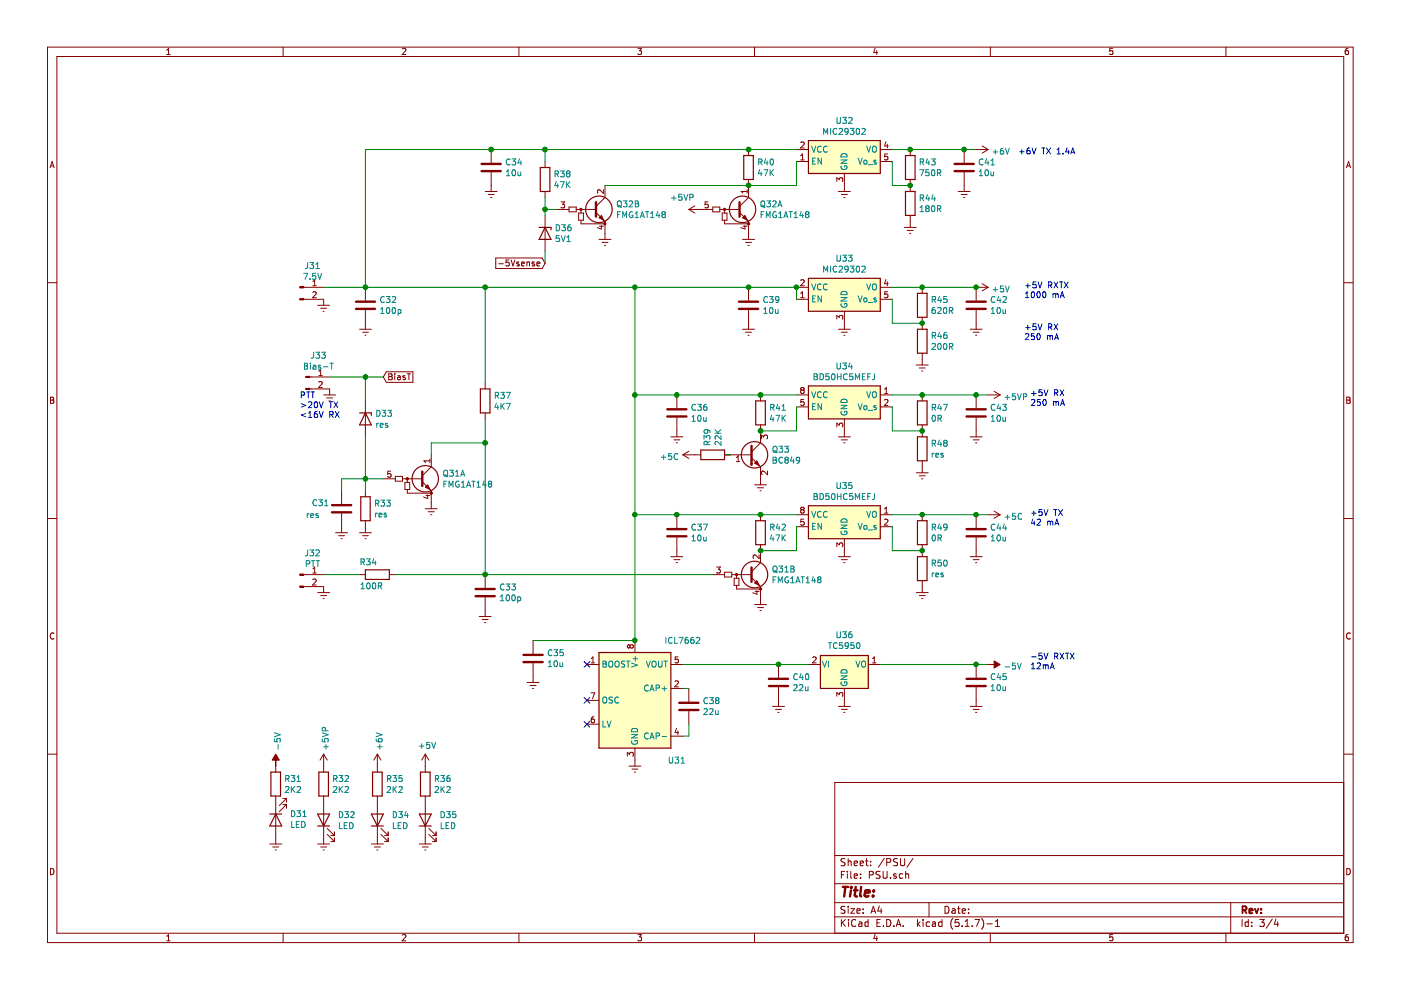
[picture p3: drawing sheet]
EESchema Schematic File Version 4
EELAYER 30 0
EELAYER END
$Descr A4 11693 8268
encoding utf-8
Sheet 3 4
Title ""
Date ""
Rev ""
Comp ""
Comment1 ""
Comment2 ""
Comment3 ""
Comment4 ""
$EndDescr
$Comp
L Converter_DCDC:TC7662Bx0A U31
U 1 1
P 5300 5850
F 0 "U31" H 5650 5350 50  0000 C CNN
F 1 "ICL7662" H 5700 6350 50  0000 C CNN
F 2 "Package_SO:SOIC-8_3.9x4.9mm_P1.27mm" H 5400 5750 50  0001 C CNN
F 3 "http://ww1.microchip.com/downloads/en/DeviceDoc/21469a.pdf" H 5400 5750 50  0001 C CNN
	1    5300 5850
	1    0    0    -1  
$EndComp
$Comp
L power:GNDREF #PWR0110
U 1 1
P 5300 6350
F 0 "#PWR0110" H 5300 6100 50  0001 C CNN
F 1 "GNDREF" H 5305 6177 50  0001 C CNN
F 2 "" H 5300 6350 50  0001 C CNN
F 3 "" H 5300 6350 50  0001 C CNN
	1    5300 6350
	1    0    0    -1  
$EndComp
$Comp
L Device:C C38
U 1 1
P 5750 5900
F 0 "C38" H 5865 5946 50  0000 L CNN
F 1 "22u" H 5865 5855 50  0000 L CNN
F 2 "Capacitor_SMD:C_0805_2012Metric_Pad1.18x1.45mm_HandSolder" H 5788 5750 50  0001 C CNN
F 3 "~" H 5750 5900 50  0001 C CNN
	1    5750 5900
	1    0    0    -1  
$EndComp
Wire Wire Line
	5700 5750 5750 5750
Wire Wire Line
	5750 6050 5750 6150
Wire Wire Line
	5750 6150 5700 6150
$Comp
L Device:C C40
U 1 1
P 6500 5700
F 0 "C40" H 6615 5746 50  0000 L CNN
F 1 "22u" H 6615 5655 50  0000 L CNN
F 2 "Capacitor_SMD:C_0805_2012Metric_Pad1.18x1.45mm_HandSolder" H 6538 5550 50  0001 C CNN
F 3 "~" H 6500 5700 50  0001 C CNN
	1    6500 5700
	1    0    0    -1  
$EndComp
$Comp
L Device:C C35
U 1 1
P 4450 5500
F 0 "C35" H 4565 5546 50  0000 L CNN
F 1 "10u" H 4565 5455 50  0000 L CNN
F 2 "Capacitor_SMD:C_0805_2012Metric_Pad1.18x1.45mm_HandSolder" H 4488 5350 50  0001 C CNN
F 3 "~" H 4450 5500 50  0001 C CNN
	1    4450 5500
	1    0    0    -1  
$EndComp
$Comp
L power:GNDREF #PWR0162
U 1 1
P 6500 5850
F 0 "#PWR0162" H 6500 5600 50  0001 C CNN
F 1 "GNDREF" H 6505 5677 50  0001 C CNN
F 2 "" H 6500 5850 50  0001 C CNN
F 3 "" H 6500 5850 50  0001 C CNN
	1    6500 5850
	1    0    0    -1  
$EndComp
$Comp
L power:GNDREF #PWR0111
U 1 1
P 4450 5650
F 0 "#PWR0111" H 4450 5400 50  0001 C CNN
F 1 "GNDREF" H 4455 5477 50  0001 C CNN
F 2 "" H 4450 5650 50  0001 C CNN
F 3 "" H 4450 5650 50  0001 C CNN
	1    4450 5650
	1    0    0    -1  
$EndComp
Wire Wire Line
	4450 5350 5300 5350
$Comp
L power:-5V #PWR077
U 1 1
P 8250 5550
F 0 "#PWR077" H 8250 5650 50  0001 C CNN
F 1 "-5V" V 8265 5678 50  0000 L CNN
F 2 "" H 8250 5550 50  0001 C CNN
F 3 "" H 8250 5550 50  0001 C CNN
	1    8250 5550
	0    1    1    0   
$EndComp
NoConn ~ 4900 5550
NoConn ~ 4900 5850
NoConn ~ 4900 6050
$Comp
L Device:LED D32
U 1 1
P 2700 6850
F 0 "D32" V 2739 6732 50  0000 R CNN
F 1 "LED" V 2648 6732 50  0000 R CNN
F 2 "LED_SMD:LED_0805_2012Metric_Pad1.15x1.40mm_HandSolder" H 2700 6850 50  0001 C CNN
F 3 "~" H 2700 6850 50  0001 C CNN
	1    2700 6850
	0    -1   -1   0   
$EndComp
$Comp
L power:GNDREF #PWR0112
U 1 1
P 2700 7000
F 0 "#PWR0112" H 2700 6750 50  0001 C CNN
F 1 "GNDREF" H 2705 6827 50  0001 C CNN
F 2 "" H 2700 7000 50  0001 C CNN
F 3 "" H 2700 7000 50  0001 C CNN
	1    2700 7000
	1    0    0    -1  
$EndComp
$Comp
L Device:R R32
U 1 1
P 2700 6550
F 0 "R32" H 2770 6596 50  0000 L CNN
F 1 "2K2" H 2770 6505 50  0000 L CNN
F 2 "Resistor_SMD:R_0805_2012Metric_Pad1.20x1.40mm_HandSolder" V 2630 6550 50  0001 C CNN
F 3 "~" H 2700 6550 50  0001 C CNN
	1    2700 6550
	1    0    0    -1  
$EndComp
$Comp
L Device:LED D34
U 1 1
P 3150 6850
F 0 "D34" V 3189 6732 50  0000 R CNN
F 1 "LED" V 3098 6732 50  0000 R CNN
F 2 "LED_SMD:LED_0805_2012Metric_Pad1.15x1.40mm_HandSolder" H 3150 6850 50  0001 C CNN
F 3 "~" H 3150 6850 50  0001 C CNN
	1    3150 6850
	0    -1   -1   0   
$EndComp
$Comp
L power:GNDREF #PWR0113
U 1 1
P 3150 7000
F 0 "#PWR0113" H 3150 6750 50  0001 C CNN
F 1 "GNDREF" H 3155 6827 50  0001 C CNN
F 2 "" H 3150 7000 50  0001 C CNN
F 3 "" H 3150 7000 50  0001 C CNN
	1    3150 7000
	1    0    0    -1  
$EndComp
$Comp
L Device:R R35
U 1 1
P 3150 6550
F 0 "R35" H 3220 6596 50  0000 L CNN
F 1 "2K2" H 3220 6505 50  0000 L CNN
F 2 "Resistor_SMD:R_0805_2012Metric_Pad1.20x1.40mm_HandSolder" V 3080 6550 50  0001 C CNN
F 3 "~" H 3150 6550 50  0001 C CNN
	1    3150 6550
	1    0    0    -1  
$EndComp
$Comp
L power:+6V #PWR0114
U 1 1
P 3150 6400
F 0 "#PWR0114" H 3150 6250 50  0001 C CNN
F 1 "+6V" V 3165 6528 50  0000 L CNN
F 2 "" H 3150 6400 50  0001 C CNN
F 3 "" H 3150 6400 50  0001 C CNN
	1    3150 6400
	1    0    0    -1  
$EndComp
$Comp
L Device:LED D31
U 1 1
P 2300 6850
F 0 "D31" V 2247 6732 50  0000 R CNN
F 1 "LED" V 2338 6732 50  0000 R CNN
F 2 "LED_SMD:LED_0805_2012Metric_Pad1.15x1.40mm_HandSolder" H 2300 6850 50  0001 C CNN
F 3 "~" H 2300 6850 50  0001 C CNN
	1    2300 6850
	0    -1   1    0   
$EndComp
$Comp
L power:GNDREF #PWR0115
U 1 1
P 2300 7000
F 0 "#PWR0115" H 2300 6750 50  0001 C CNN
F 1 "GNDREF" H 2305 6827 50  0001 C CNN
F 2 "" H 2300 7000 50  0001 C CNN
F 3 "" H 2300 7000 50  0001 C CNN
	1    2300 7000
	1    0    0    -1  
$EndComp
$Comp
L Device:R R31
U 1 1
P 2300 6550
F 0 "R31" H 2370 6596 50  0000 L CNN
F 1 "2K2" H 2370 6505 50  0000 L CNN
F 2 "Resistor_SMD:R_0805_2012Metric_Pad1.20x1.40mm_HandSolder" V 2230 6550 50  0001 C CNN
F 3 "~" H 2300 6550 50  0001 C CNN
	1    2300 6550
	1    0    0    -1  
$EndComp
$Comp
L power:-5V #PWR0116
U 1 1
P 2300 6400
F 0 "#PWR0116" H 2300 6500 50  0001 C CNN
F 1 "-5V" V 2315 6528 50  0000 L CNN
F 2 "" H 2300 6400 50  0001 C CNN
F 3 "" H 2300 6400 50  0001 C CNN
	1    2300 6400
	1    0    0    -1  
$EndComp
$Comp
L Device:LED D35
U 1 1
P 3550 6850
F 0 "D35" V 3589 6732 50  0000 R CNN
F 1 "LED" V 3498 6732 50  0000 R CNN
F 2 "LED_SMD:LED_0805_2012Metric_Pad1.15x1.40mm_HandSolder" H 3550 6850 50  0001 C CNN
F 3 "~" H 3550 6850 50  0001 C CNN
	1    3550 6850
	0    -1   -1   0   
$EndComp
$Comp
L power:GNDREF #PWR0117
U 1 1
P 3550 7000
F 0 "#PWR0117" H 3550 6750 50  0001 C CNN
F 1 "GNDREF" H 3555 6827 50  0001 C CNN
F 2 "" H 3550 7000 50  0001 C CNN
F 3 "" H 3550 7000 50  0001 C CNN
	1    3550 7000
	1    0    0    -1  
$EndComp
$Comp
L Device:R R36
U 1 1
P 3550 6550
F 0 "R36" H 3620 6596 50  0000 L CNN
F 1 "2K2" H 3620 6505 50  0000 L CNN
F 2 "Resistor_SMD:R_0805_2012Metric_Pad1.20x1.40mm_HandSolder" V 3480 6550 50  0001 C CNN
F 3 "~" H 3550 6550 50  0001 C CNN
	1    3550 6550
	1    0    0    -1  
$EndComp
$Comp
L power:+5VP #PWR0118
U 1 1
P 2700 6400
F 0 "#PWR0118" H 2700 6250 50  0001 C CNN
F 1 "+5VP" V 2715 6528 50  0000 L CNN
F 2 "" H 2700 6400 50  0001 C CNN
F 3 "" H 2700 6400 50  0001 C CNN
	1    2700 6400
	1    0    0    -1  
$EndComp
Text Notes 8600 5600 0    50   ~ 0
-5V RXTX\n12mA
$Comp
L power:GNDREF #PWR063
U 1 1
P 7050 5850
F 0 "#PWR063" H 7050 5600 50  0001 C CNN
F 1 "GNDREF" H 7055 5677 50  0001 C CNN
F 2 "" H 7050 5850 50  0001 C CNN
F 3 "" H 7050 5850 50  0001 C CNN
	1    7050 5850
	1    0    0    -1  
$EndComp
$Comp
L power:+5V #PWR0119
U 1 1
P 3550 6400
F 0 "#PWR0119" H 3550 6250 50  0001 C CNN
F 1 "+5V" H 3565 6573 50  0000 C CNN
F 2 "" H 3550 6400 50  0001 C CNN
F 3 "" H 3550 6400 50  0001 C CNN
	1    3550 6400
	1    0    0    -1  
$EndComp
$Comp
L power:+6V #PWR069
U 1 1
P 8150 1250
F 0 "#PWR069" H 8150 1100 50  0001 C CNN
F 1 "+6V" V 8165 1378 50  0000 L CNN
F 2 "" H 8150 1250 50  0001 C CNN
F 3 "" H 8150 1250 50  0001 C CNN
	1    8150 1250
	0    1    1    0   
$EndComp
$Comp
L power:GNDREF #PWR071
U 1 1
P 8150 2700
F 0 "#PWR071" H 8150 2450 50  0001 C CNN
F 1 "GNDREF" H 8155 2527 50  0001 C CNN
F 2 "" H 8150 2700 50  0001 C CNN
F 3 "" H 8150 2700 50  0001 C CNN
	1    8150 2700
	1    0    0    -1  
$EndComp
$Comp
L power:GNDREF #PWR0120
U 1 1
P 6350 5000
F 0 "#PWR0120" H 6350 4750 50  0001 C CNN
F 1 "GNDREF" H 6355 4827 50  0001 C CNN
F 2 "" H 6350 5000 50  0001 C CNN
F 3 "" H 6350 5000 50  0001 C CNN
	1    6350 5000
	1    0    0    -1  
$EndComp
$Comp
L Connector:Conn_01x02_Male J32
U 1 1
P 2500 4800
F 0 "J32" H 2608 4981 50  0000 C CNN
F 1 "PTT" H 2608 4890 50  0000 C CNN
F 2 "my_library:KF301-2P" H 2500 4800 50  0001 C CNN
F 3 "~" H 2500 4800 50  0001 C CNN
	1    2500 4800
	1    0    0    -1  
$EndComp
$Comp
L power:GNDREF #PWR0121
U 1 1
P 2700 4900
F 0 "#PWR0121" H 2700 4650 50  0001 C CNN
F 1 "GNDREF" H 2705 4727 50  0001 C CNN
F 2 "" H 2700 4900 50  0001 C CNN
F 3 "" H 2700 4900 50  0001 C CNN
	1    2700 4900
	1    0    0    -1  
$EndComp
$Comp
L Device:C C33
U 1 1
P 4050 4950
F 0 "C33" H 4165 4996 50  0000 L CNN
F 1 "100p" H 4165 4905 50  0000 L CNN
F 2 "Capacitor_SMD:C_0805_2012Metric_Pad1.18x1.45mm_HandSolder" H 4088 4800 50  0001 C CNN
F 3 "~" H 4050 4950 50  0001 C CNN
	1    4050 4950
	1    0    0    -1  
$EndComp
Wire Wire Line
	4050 4800 3300 4800
$Comp
L power:GNDREF #PWR0122
U 1 1
P 4050 5100
F 0 "#PWR0122" H 4050 4850 50  0001 C CNN
F 1 "GNDREF" H 4055 4927 50  0001 C CNN
F 2 "" H 4050 5100 50  0001 C CNN
F 3 "" H 4050 5100 50  0001 C CNN
	1    4050 5100
	1    0    0    -1  
$EndComp
$Comp
L power:GNDREF #PWR0123
U 1 1
P 2700 2500
F 0 "#PWR0123" H 2700 2250 50  0001 C CNN
F 1 "GNDREF" H 2705 2327 50  0001 C CNN
F 2 "" H 2700 2500 50  0001 C CNN
F 3 "" H 2700 2500 50  0001 C CNN
	1    2700 2500
	1    0    0    -1  
$EndComp
$Comp
L Device:C C39
U 1 1
P 6250 2550
F 0 "C39" H 6365 2596 50  0000 L CNN
F 1 "10u" H 6365 2505 50  0000 L CNN
F 2 "Capacitor_SMD:C_0805_2012Metric_Pad1.18x1.45mm_HandSolder" H 6288 2400 50  0001 C CNN
F 3 "~" H 6250 2550 50  0001 C CNN
	1    6250 2550
	1    0    0    -1  
$EndComp
$Comp
L power:GNDREF #PWR0124
U 1 1
P 6250 2700
F 0 "#PWR0124" H 6250 2450 50  0001 C CNN
F 1 "GNDREF" H 6255 2527 50  0001 C CNN
F 2 "" H 6250 2700 50  0001 C CNN
F 3 "" H 6250 2700 50  0001 C CNN
	1    6250 2700
	1    0    0    -1  
$EndComp
Connection ~ 4050 4800
Text GLabel 3200 3150 2    50   Input ~ 0
BiasT
$Comp
L Device:R R33
U 1 1
P 3050 4250
F 0 "R33" H 3120 4296 50  0000 L CNN
F 1 "res" H 3120 4205 50  0000 L CNN
F 2 "Resistor_SMD:R_0805_2012Metric_Pad1.20x1.40mm_HandSolder" V 2980 4250 50  0001 C CNN
F 3 "~" H 3050 4250 50  0001 C CNN
	1    3050 4250
	1    0    0    -1  
$EndComp
$Comp
L power:GNDREF #PWR0125
U 1 1
P 3050 4400
F 0 "#PWR0125" H 3050 4150 50  0001 C CNN
F 1 "GNDREF" H 3055 4227 50  0001 C CNN
F 2 "" H 3050 4400 50  0001 C CNN
F 3 "" H 3050 4400 50  0001 C CNN
	1    3050 4400
	1    0    0    -1  
$EndComp
Wire Wire Line
	3050 4000 3050 4100
Connection ~ 3050 4000
$Comp
L Device:C C31
U 1 1
P 2850 4250
F 0 "C31" H 2600 4300 50  0000 L CNN
F 1 "res" H 2550 4200 50  0000 L CNN
F 2 "Capacitor_SMD:C_0805_2012Metric_Pad1.18x1.45mm_HandSolder" H 2888 4100 50  0001 C CNN
F 3 "~" H 2850 4250 50  0001 C CNN
	1    2850 4250
	1    0    0    -1  
$EndComp
$Comp
L power:GNDREF #PWR0126
U 1 1
P 2850 4400
F 0 "#PWR0126" H 2850 4150 50  0001 C CNN
F 1 "GNDREF" H 2855 4227 50  0001 C CNN
F 2 "" H 2850 4400 50  0001 C CNN
F 3 "" H 2850 4400 50  0001 C CNN
	1    2850 4400
	1    0    0    -1  
$EndComp
$Comp
L power:+5VP #PWR075
U 1 1
P 8250 3300
F 0 "#PWR075" H 8250 3150 50  0001 C CNN
F 1 "+5VP" V 8265 3428 50  0000 L CNN
F 2 "" H 8250 3300 50  0001 C CNN
F 3 "" H 8250 3300 50  0001 C CNN
	1    8250 3300
	0    1    1    0   
$EndComp
Wire Wire Line
	3600 3700 4050 3700
Wire Wire Line
	3050 3650 3050 4000
Wire Wire Line
	2850 4100 2850 4000
Wire Wire Line
	2850 4000 3050 4000
Wire Wire Line
	2750 3150 3050 3150
Wire Wire Line
	3050 3150 3050 3350
$Comp
L Connector:Conn_01x02_Male J31
U 1 1
P 2500 2400
F 0 "J31" H 2608 2581 50  0000 C CNN
F 1 "7.5V" H 2608 2490 50  0000 C CNN
F 2 "my_library:KF301-2P" H 2500 2400 50  0001 C CNN
F 3 "~" H 2500 2400 50  0001 C CNN
	1    2500 2400
	1    0    0    -1  
$EndComp
Text Notes 8500 1300 0    50   ~ 0
+6V TX 1.4A
Text Notes 8550 2500 0    50   ~ 0
+5V RXTX\n1000 mA
$Comp
L Device:C C32
U 1 1
P 3050 2550
F 0 "C32" H 3165 2596 50  0000 L CNN
F 1 "100p" H 3165 2505 50  0000 L CNN
F 2 "Capacitor_SMD:C_0805_2012Metric_Pad1.18x1.45mm_HandSolder" H 3088 2400 50  0001 C CNN
F 3 "~" H 3050 2550 50  0001 C CNN
	1    3050 2550
	1    0    0    -1  
$EndComp
$Comp
L power:GNDREF #PWR0127
U 1 1
P 3050 2700
F 0 "#PWR0127" H 3050 2450 50  0001 C CNN
F 1 "GNDREF" H 3055 2527 50  0001 C CNN
F 2 "" H 3050 2700 50  0001 C CNN
F 3 "" H 3050 2700 50  0001 C CNN
	1    3050 2700
	1    0    0    -1  
$EndComp
Connection ~ 3050 2400
$Comp
L Device:D_Zener D33
U 1 1
P 3050 3500
F 0 "D33" V 3004 3580 50  0000 L CNN
F 1 "res" V 3095 3580 50  0000 L CNN
F 2 "Resistor_SMD:R_0805_2012Metric_Pad1.20x1.40mm_HandSolder" H 3050 3500 50  0001 C CNN
F 3 "~" H 3050 3500 50  0001 C CNN
	1    3050 3500
	0    1    1    0   
$EndComp
Wire Wire Line
	4050 3700 4050 4800
Text Notes 2500 3500 0    50   ~ 0
PTT\n>20V TX\n<16V RX
Wire Wire Line
	3600 3700 3600 3800
Wire Wire Line
	3050 4000 3200 4000
$Comp
L power:GNDREF #PWR0128
U 1 1
P 3600 4200
F 0 "#PWR0128" H 3600 3950 50  0001 C CNN
F 1 "GNDREF" H 3605 4027 50  0001 C CNN
F 2 "" H 3600 4200 50  0001 C CNN
F 3 "" H 3600 4200 50  0001 C CNN
	1    3600 4200
	1    0    0    -1  
$EndComp
$Comp
L Device:R R40
U 1 1
P 6250 1400
F 0 "R40" H 6320 1446 50  0000 L CNN
F 1 "47K" H 6320 1355 50  0000 L CNN
F 2 "Resistor_SMD:R_0805_2012Metric_Pad1.20x1.40mm_HandSolder" V 6180 1400 50  0001 C CNN
F 3 "~" H 6250 1400 50  0001 C CNN
	1    6250 1400
	1    0    0    -1  
$EndComp
$Comp
L power:GNDREF #PWR060
U 1 1
P 7050 2700
F 0 "#PWR060" H 7050 2450 50  0001 C CNN
F 1 "GNDREF" H 7055 2527 50  0001 C CNN
F 2 "" H 7050 2700 50  0001 C CNN
F 3 "" H 7050 2700 50  0001 C CNN
	1    7050 2700
	1    0    0    -1  
$EndComp
$Comp
L power:GNDREF #PWR0129
U 1 1
P 6250 1950
F 0 "#PWR0129" H 6250 1700 50  0001 C CNN
F 1 "GNDREF" H 6255 1777 50  0001 C CNN
F 2 "" H 6250 1950 50  0001 C CNN
F 3 "" H 6250 1950 50  0001 C CNN
	1    6250 1950
	1    0    0    -1  
$EndComp
$Comp
L Device:R R37
U 1 1
P 4050 3350
F 0 "R37" H 4120 3396 50  0000 L CNN
F 1 "4K7" H 4120 3305 50  0000 L CNN
F 2 "Resistor_SMD:R_0805_2012Metric_Pad1.20x1.40mm_HandSolder" V 3980 3350 50  0001 C CNN
F 3 "~" H 4050 3350 50  0001 C CNN
	1    4050 3350
	1    0    0    -1  
$EndComp
Wire Wire Line
	4050 3500 4050 3700
$Comp
L Device:R R34
U 1 1
P 3150 4800
F 0 "R34" V 3250 4800 50  0000 L CNN
F 1 "100R" V 3050 4750 50  0000 L CNN
F 2 "Resistor_SMD:R_0805_2012Metric_Pad1.20x1.40mm_HandSolder" V 3080 4800 50  0001 C CNN
F 3 "~" H 3150 4800 50  0001 C CNN
	1    3150 4800
	0    -1   -1   0   
$EndComp
Wire Wire Line
	3000 4800 2700 4800
$Comp
L power:GNDREF #PWR059
U 1 1
P 7050 1550
F 0 "#PWR059" H 7050 1300 50  0001 C CNN
F 1 "GNDREF" H 7055 1377 50  0001 C CNN
F 2 "" H 7050 1550 50  0001 C CNN
F 3 "" H 7050 1550 50  0001 C CNN
	1    7050 1550
	1    0    0    -1  
$EndComp
$Comp
L power:GNDREF #PWR068
U 1 1
P 8050 1550
F 0 "#PWR068" H 8050 1300 50  0001 C CNN
F 1 "GNDREF" H 8055 1377 50  0001 C CNN
F 2 "" H 8050 1550 50  0001 C CNN
F 3 "" H 8050 1550 50  0001 C CNN
	1    8050 1550
	1    0    0    -1  
$EndComp
$Comp
L Device:C C41
U 1 1
P 8050 1400
F 0 "C41" H 8165 1446 50  0000 L CNN
F 1 "10u" H 8165 1355 50  0000 L CNN
F 2 "Capacitor_SMD:C_0805_2012Metric_Pad1.18x1.45mm_HandSolder" H 8088 1250 50  0001 C CNN
F 3 "~" H 8050 1400 50  0001 C CNN
	1    8050 1400
	1    0    0    -1  
$EndComp
Text Notes 8600 4400 0    50   ~ 0
+5V TX\n42 mA
$Comp
L power:+5C #PWR076
U 1 1
P 8250 4300
F 0 "#PWR076" H 8250 4150 50  0001 C CNN
F 1 "+5C" V 8265 4428 50  0000 L CNN
F 2 "" H 8250 4300 50  0001 C CNN
F 3 "" H 8250 4300 50  0001 C CNN
	1    8250 4300
	0    1    1    0   
$EndComp
Connection ~ 6250 1250
Wire Wire Line
	6250 1250 6650 1250
Connection ~ 6250 1550
Wire Wire Line
	7450 1250 7600 1250
Connection ~ 8050 1250
Wire Wire Line
	8050 1250 8150 1250
Wire Wire Line
	2700 2400 3050 2400
Wire Wire Line
	6250 2400 6650 2400
Wire Wire Line
	6650 2500 6650 2400
$Comp
L Device:R R43
U 1 1
P 7600 1400
F 0 "R43" H 7670 1446 50  0000 L CNN
F 1 "750R" H 7670 1355 50  0000 L CNN
F 2 "Resistor_SMD:R_0805_2012Metric_Pad1.20x1.40mm_HandSolder" V 7530 1400 50  0001 C CNN
F 3 "~" H 7600 1400 50  0001 C CNN
	1    7600 1400
	1    0    0    -1  
$EndComp
Connection ~ 7600 1250
Wire Wire Line
	7600 1250 8050 1250
$Comp
L Device:R R44
U 1 1
P 7600 1700
F 0 "R44" H 7670 1746 50  0000 L CNN
F 1 "180R" H 7670 1655 50  0000 L CNN
F 2 "Resistor_SMD:R_0805_2012Metric_Pad1.20x1.40mm_HandSolder" V 7530 1700 50  0001 C CNN
F 3 "~" H 7600 1700 50  0001 C CNN
	1    7600 1700
	1    0    0    -1  
$EndComp
$Comp
L power:GNDREF #PWR064
U 1 1
P 7600 1850
F 0 "#PWR064" H 7600 1600 50  0001 C CNN
F 1 "GNDREF" H 7605 1677 50  0001 C CNN
F 2 "" H 7600 1850 50  0001 C CNN
F 3 "" H 7600 1850 50  0001 C CNN
	1    7600 1850
	1    0    0    -1  
$EndComp
Wire Wire Line
	3050 1250 4100 1250
Wire Wire Line
	3050 1250 3050 2400
$Comp
L Device:C C34
U 1 1
P 4100 1400
F 0 "C34" H 4215 1446 50  0000 L CNN
F 1 "10u" H 4215 1355 50  0000 L CNN
F 2 "Capacitor_SMD:C_0805_2012Metric_Pad1.18x1.45mm_HandSolder" H 4138 1250 50  0001 C CNN
F 3 "~" H 4100 1400 50  0001 C CNN
	1    4100 1400
	1    0    0    -1  
$EndComp
$Comp
L power:GNDREF #PWR0130
U 1 1
P 4100 1550
F 0 "#PWR0130" H 4100 1300 50  0001 C CNN
F 1 "GNDREF" H 4105 1377 50  0001 C CNN
F 2 "" H 4100 1550 50  0001 C CNN
F 3 "" H 4100 1550 50  0001 C CNN
	1    4100 1550
	1    0    0    -1  
$EndComp
Connection ~ 4100 1250
Wire Wire Line
	4100 1250 4550 1250
Wire Wire Line
	7450 2400 7700 2400
$Comp
L Device:R R45
U 1 1
P 7700 2550
F 0 "R45" H 7770 2596 50  0000 L CNN
F 1 "620R" H 7770 2505 50  0000 L CNN
F 2 "Resistor_SMD:R_0805_2012Metric_Pad1.20x1.40mm_HandSolder" V 7630 2550 50  0001 C CNN
F 3 "~" H 7700 2550 50  0001 C CNN
	1    7700 2550
	1    0    0    -1  
$EndComp
$Comp
L Device:R R46
U 1 1
P 7700 2850
F 0 "R46" H 7770 2896 50  0000 L CNN
F 1 "200R" H 7770 2805 50  0000 L CNN
F 2 "Resistor_SMD:R_0805_2012Metric_Pad1.20x1.40mm_HandSolder" V 7630 2850 50  0001 C CNN
F 3 "~" H 7700 2850 50  0001 C CNN
	1    7700 2850
	1    0    0    -1  
$EndComp
$Comp
L power:GNDREF #PWR065
U 1 1
P 7700 3000
F 0 "#PWR065" H 7700 2750 50  0001 C CNN
F 1 "GNDREF" H 7705 2827 50  0001 C CNN
F 2 "" H 7700 3000 50  0001 C CNN
F 3 "" H 7700 3000 50  0001 C CNN
	1    7700 3000
	1    0    0    -1  
$EndComp
Wire Wire Line
	7450 2700 7700 2700
Connection ~ 7700 2700
Connection ~ 7700 2400
Wire Wire Line
	7700 2400 8150 2400
Wire Wire Line
	7450 2500 7450 2700
Connection ~ 4550 1250
Wire Wire Line
	4550 1250 6250 1250
$Comp
L power:+5VP #PWR0147
U 1 1
P 5850 1750
F 0 "#PWR0147" H 5850 1600 50  0001 C CNN
F 1 "+5VP" V 5750 1800 50  0000 L CNN
F 2 "" H 5850 1750 50  0001 C CNN
F 3 "" H 5850 1750 50  0001 C CNN
	1    5850 1750
	0    -1   1    0   
$EndComp
$Comp
L Device:R R41
U 1 1
P 6350 3450
F 0 "R41" H 6420 3496 50  0000 L CNN
F 1 "47K" H 6420 3405 50  0000 L CNN
F 2 "Resistor_SMD:R_0805_2012Metric_Pad1.20x1.40mm_HandSolder" V 6280 3450 50  0001 C CNN
F 3 "~" H 6350 3450 50  0001 C CNN
	1    6350 3450
	1    0    0    -1  
$EndComp
$Comp
L Transistor_BJT:BC849 Q33
U 1 1
P 6250 3800
F 0 "Q33" H 6441 3846 50  0000 L CNN
F 1 "BC849" H 6441 3755 50  0000 L CNN
F 2 "Package_TO_SOT_SMD:SOT-23" H 6450 3725 50  0001 L CIN
F 3 "http://www.infineon.com/dgdl/Infineon-BC847SERIES_BC848SERIES_BC849SERIES_BC850SERIES-DS-v01_01-en.pdf?fileId=db3a304314dca389011541d4630a1657" H 6250 3800 50  0001 L CNN
	1    6250 3800
	1    0    0    -1  
$EndComp
$Comp
L Device:R R39
U 1 1
P 5950 3800
F 0 "R39" H 6020 3846 50  0000 L CNN
F 1 "22K" H 6020 3755 50  0000 L CNN
F 2 "Resistor_SMD:R_0805_2012Metric_Pad1.20x1.40mm_HandSolder" V 5880 3800 50  0001 C CNN
F 3 "~" H 5950 3800 50  0001 C CNN
	1    5950 3800
	0    -1   -1   0   
$EndComp
$Comp
L power:GNDREF #PWR0148
U 1 1
P 6350 4000
F 0 "#PWR0148" H 6350 3750 50  0001 C CNN
F 1 "GNDREF" H 6355 3827 50  0001 C CNN
F 2 "" H 6350 4000 50  0001 C CNN
F 3 "" H 6350 4000 50  0001 C CNN
	1    6350 4000
	1    0    0    -1  
$EndComp
$Comp
L power:GNDREF #PWR061
U 1 1
P 7050 3600
F 0 "#PWR061" H 7050 3350 50  0001 C CNN
F 1 "GNDREF" H 7055 3427 50  0001 C CNN
F 2 "" H 7050 3600 50  0001 C CNN
F 3 "" H 7050 3600 50  0001 C CNN
	1    7050 3600
	1    0    0    -1  
$EndComp
$Comp
L power:GNDREF #PWR072
U 1 1
P 8150 3600
F 0 "#PWR072" H 8150 3350 50  0001 C CNN
F 1 "GNDREF" H 8155 3427 50  0001 C CNN
F 2 "" H 8150 3600 50  0001 C CNN
F 3 "" H 8150 3600 50  0001 C CNN
	1    8150 3600
	1    0    0    -1  
$EndComp
$Comp
L Device:C C43
U 1 1
P 8150 3450
F 0 "C43" H 8265 3496 50  0000 L CNN
F 1 "10u" H 8265 3405 50  0000 L CNN
F 2 "Capacitor_SMD:C_0805_2012Metric_Pad1.18x1.45mm_HandSolder" H 8188 3300 50  0001 C CNN
F 3 "~" H 8150 3450 50  0001 C CNN
	1    8150 3450
	1    0    0    -1  
$EndComp
$Comp
L Regulator_Linear:BD60GA5WEFJ U34
U 1 1
P 7050 3300
F 0 "U34" H 7050 3542 50  0000 C CNN
F 1 "BD50HC5MEFJ" H 7050 3451 50  0000 C CNN
F 2 "Package_SO:HTSOP-8-1EP_3.9x4.9mm_P1.27mm_EP2.4x3.2mm" H 7050 3200 50  0001 C CNN
F 3 "http://rohmfs.rohm.com/en/products/databook/datasheet/ic/power/linear_regulator/bdxxga5wefj-e.pdf" H 7050 3200 50  0001 C CNN
	1    7050 3300
	1    0    0    -1  
$EndComp
Wire Wire Line
	6100 3800 6050 3800
Wire Wire Line
	6350 3300 6650 3300
Wire Wire Line
	6650 3400 6650 3600
Wire Wire Line
	6650 3600 6350 3600
Connection ~ 6350 3600
Wire Wire Line
	7450 3300 7700 3300
Connection ~ 8150 3300
Wire Wire Line
	8150 3300 8250 3300
$Comp
L Device:R R47
U 1 1
P 7700 3450
F 0 "R47" H 7770 3496 50  0000 L CNN
F 1 "0R" H 7770 3405 50  0000 L CNN
F 2 "Resistor_SMD:R_0805_2012Metric_Pad1.20x1.40mm_HandSolder" V 7630 3450 50  0001 C CNN
F 3 "~" H 7700 3450 50  0001 C CNN
	1    7700 3450
	1    0    0    -1  
$EndComp
Connection ~ 7700 3300
Wire Wire Line
	7700 3300 8150 3300
$Comp
L Device:R R48
U 1 1
P 7700 3750
F 0 "R48" H 7770 3796 50  0000 L CNN
F 1 "res" H 7770 3705 50  0000 L CNN
F 2 "Resistor_SMD:R_0805_2012Metric_Pad1.20x1.40mm_HandSolder" V 7630 3750 50  0001 C CNN
F 3 "~" H 7700 3750 50  0001 C CNN
	1    7700 3750
	1    0    0    -1  
$EndComp
$Comp
L power:GNDREF #PWR066
U 1 1
P 7700 3900
F 0 "#PWR066" H 7700 3650 50  0001 C CNN
F 1 "GNDREF" H 7705 3727 50  0001 C CNN
F 2 "" H 7700 3900 50  0001 C CNN
F 3 "" H 7700 3900 50  0001 C CNN
	1    7700 3900
	1    0    0    -1  
$EndComp
Wire Wire Line
	7450 3400 7450 3600
Wire Wire Line
	7450 3600 7700 3600
Connection ~ 7700 3600
Text Notes 8600 3400 0    50   ~ 0
+5V RX\n250 mA
$Comp
L power:+5V #PWR070
U 1 1
P 8150 2400
F 0 "#PWR070" H 8150 2250 50  0001 C CNN
F 1 "+5V" V 8165 2528 50  0000 L CNN
F 2 "" H 8150 2400 50  0001 C CNN
F 3 "" H 8150 2400 50  0001 C CNN
	1    8150 2400
	0    1    1    0   
$EndComp
$Comp
L Device:R R42
U 1 1
P 6350 4450
F 0 "R42" H 6420 4496 50  0000 L CNN
F 1 "47K" H 6420 4405 50  0000 L CNN
F 2 "Resistor_SMD:R_0805_2012Metric_Pad1.20x1.40mm_HandSolder" V 6280 4450 50  0001 C CNN
F 3 "~" H 6350 4450 50  0001 C CNN
	1    6350 4450
	1    0    0    -1  
$EndComp
$Comp
L power:GNDREF #PWR062
U 1 1
P 7050 4600
F 0 "#PWR062" H 7050 4350 50  0001 C CNN
F 1 "GNDREF" H 7055 4427 50  0001 C CNN
F 2 "" H 7050 4600 50  0001 C CNN
F 3 "" H 7050 4600 50  0001 C CNN
	1    7050 4600
	1    0    0    -1  
$EndComp
$Comp
L power:GNDREF #PWR073
U 1 1
P 8150 4600
F 0 "#PWR073" H 8150 4350 50  0001 C CNN
F 1 "GNDREF" H 8155 4427 50  0001 C CNN
F 2 "" H 8150 4600 50  0001 C CNN
F 3 "" H 8150 4600 50  0001 C CNN
	1    8150 4600
	1    0    0    -1  
$EndComp
$Comp
L Device:C C44
U 1 1
P 8150 4450
F 0 "C44" H 8265 4496 50  0000 L CNN
F 1 "10u" H 8265 4405 50  0000 L CNN
F 2 "Capacitor_SMD:C_0805_2012Metric_Pad1.18x1.45mm_HandSolder" H 8188 4300 50  0001 C CNN
F 3 "~" H 8150 4450 50  0001 C CNN
	1    8150 4450
	1    0    0    -1  
$EndComp
$Comp
L Regulator_Linear:BD60GA5WEFJ U35
U 1 1
P 7050 4300
F 0 "U35" H 7050 4542 50  0000 C CNN
F 1 "BD50HC5MEFJ" H 7050 4451 50  0000 C CNN
F 2 "Package_SO:HTSOP-8-1EP_3.9x4.9mm_P1.27mm_EP2.4x3.2mm" H 7050 4200 50  0001 C CNN
F 3 "http://rohmfs.rohm.com/en/products/databook/datasheet/ic/power/linear_regulator/bdxxga5wefj-e.pdf" H 7050 4200 50  0001 C CNN
	1    7050 4300
	1    0    0    -1  
$EndComp
Wire Wire Line
	6350 4300 6650 4300
Wire Wire Line
	6650 4400 6650 4600
Wire Wire Line
	6650 4600 6350 4600
Wire Wire Line
	7450 4300 7700 4300
Connection ~ 8150 4300
Wire Wire Line
	8150 4300 8250 4300
$Comp
L Device:R R49
U 1 1
P 7700 4450
F 0 "R49" H 7770 4496 50  0000 L CNN
F 1 "0R" H 7770 4405 50  0000 L CNN
F 2 "Resistor_SMD:R_0805_2012Metric_Pad1.20x1.40mm_HandSolder" V 7630 4450 50  0001 C CNN
F 3 "~" H 7700 4450 50  0001 C CNN
	1    7700 4450
	1    0    0    -1  
$EndComp
Connection ~ 7700 4300
Wire Wire Line
	7700 4300 8150 4300
$Comp
L Device:R R50
U 1 1
P 7700 4750
F 0 "R50" H 7770 4796 50  0000 L CNN
F 1 "res" H 7770 4705 50  0000 L CNN
F 2 "Resistor_SMD:R_0805_2012Metric_Pad1.20x1.40mm_HandSolder" V 7630 4750 50  0001 C CNN
F 3 "~" H 7700 4750 50  0001 C CNN
	1    7700 4750
	1    0    0    -1  
$EndComp
$Comp
L power:GNDREF #PWR067
U 1 1
P 7700 4900
F 0 "#PWR067" H 7700 4650 50  0001 C CNN
F 1 "GNDREF" H 7705 4727 50  0001 C CNN
F 2 "" H 7700 4900 50  0001 C CNN
F 3 "" H 7700 4900 50  0001 C CNN
	1    7700 4900
	1    0    0    -1  
$EndComp
Wire Wire Line
	7450 4400 7450 4600
Wire Wire Line
	7450 4600 7700 4600
Connection ~ 7700 4600
Connection ~ 8150 2400
$Comp
L Device:C C42
U 1 1
P 8150 2550
F 0 "C42" H 8265 2596 50  0000 L CNN
F 1 "10u" H 8265 2505 50  0000 L CNN
F 2 "Capacitor_SMD:C_0805_2012Metric_Pad1.18x1.45mm_HandSolder" H 8188 2400 50  0001 C CNN
F 3 "~" H 8150 2550 50  0001 C CNN
	1    8150 2550
	1    0    0    -1  
$EndComp
Wire Wire Line
	4550 1250 4550 1350
$Comp
L Device:R R38
U 1 1
P 4550 1500
F 0 "R38" H 4620 1546 50  0000 L CNN
F 1 "47K" H 4620 1455 50  0000 L CNN
F 2 "Resistor_SMD:R_0805_2012Metric_Pad1.20x1.40mm_HandSolder" V 4480 1500 50  0001 C CNN
F 3 "~" H 4550 1500 50  0001 C CNN
	1    4550 1500
	1    0    0    -1  
$EndComp
Connection ~ 4550 1750
Wire Wire Line
	4550 1650 4550 1750
Wire Wire Line
	6250 1550 5050 1550
Text GLabel 4550 2200 0    50   Input ~ 0
-5Vsense
Wire Wire Line
	4550 1800 4550 1750
Wire Wire Line
	4650 1750 4550 1750
Wire Wire Line
	4550 2200 4550 2100
$Comp
L Device:D_Zener D36
U 1 1
P 4550 1950
F 0 "D36" V 4504 2030 50  0000 L CNN
F 1 "5V1" V 4595 2030 50  0000 L CNN
F 2 "Resistor_SMD:R_0805_2012Metric_Pad1.20x1.40mm_HandSolder" H 4550 1950 50  0001 C CNN
F 3 "~" H 4550 1950 50  0001 C CNN
	1    4550 1950
	0    1    1    0   
$EndComp
$Comp
L power:+5C #PWR0153
U 1 1
P 5800 3800
F 0 "#PWR0153" H 5800 3650 50  0001 C CNN
F 1 "+5C" V 5815 3928 50  0000 L CNN
F 2 "" H 5800 3800 50  0001 C CNN
F 3 "" H 5800 3800 50  0001 C CNN
	1    5800 3800
	0    -1   1    0   
$EndComp
Wire Wire Line
	6250 2400 5300 2400
Connection ~ 6250 2400
Wire Wire Line
	5300 2400 5300 3300
Wire Wire Line
	5300 3300 5650 3300
Connection ~ 5300 2400
Wire Wire Line
	5300 2400 4050 2400
Connection ~ 6350 3300
Wire Wire Line
	5300 3300 5300 4300
Wire Wire Line
	5300 4300 5650 4300
Connection ~ 5300 3300
Connection ~ 6350 4300
Wire Wire Line
	4050 4800 5950 4800
$Comp
L power:GNDREF #PWR0154
U 1 1
P 5050 1950
F 0 "#PWR0154" H 5050 1700 50  0001 C CNN
F 1 "GNDREF" H 5055 1777 50  0001 C CNN
F 2 "" H 5050 1950 50  0001 C CNN
F 3 "" H 5050 1950 50  0001 C CNN
	1    5050 1950
	1    0    0    -1  
$EndComp
Wire Wire Line
	5300 4300 5300 5350
Connection ~ 5300 4300
Connection ~ 5300 5350
Connection ~ 4050 3700
Wire Wire Line
	4050 3200 4050 2400
Connection ~ 4050 2400
Wire Wire Line
	3050 2400 4050 2400
$Comp
L power:GNDREF #PWR074
U 1 1
P 8150 5850
F 0 "#PWR074" H 8150 5600 50  0001 C CNN
F 1 "GNDREF" H 8155 5677 50  0001 C CNN
F 2 "" H 8150 5850 50  0001 C CNN
F 3 "" H 8150 5850 50  0001 C CNN
	1    8150 5850
	1    0    0    -1  
$EndComp
Wire Wire Line
	8150 5550 8250 5550
$Comp
L Device:C C45
U 1 1
P 8150 5700
F 0 "C45" H 8265 5746 50  0000 L CNN
F 1 "10u" H 8265 5655 50  0000 L CNN
F 2 "Capacitor_SMD:C_0805_2012Metric_Pad1.18x1.45mm_HandSolder" H 8188 5550 50  0001 C CNN
F 3 "~" H 8150 5700 50  0001 C CNN
	1    8150 5700
	1    0    0    -1  
$EndComp
Connection ~ 8150 5550
Wire Wire Line
	7350 5550 8150 5550
$Comp
L Maarten_Kicad5:TC5950 U36
U 1 1
P 7050 5550
F 0 "U36" H 7050 5308 50  0000 C CNN
F 1 "TC5950" H 7050 5399 50  0000 C CNN
F 2 "Package_TO_SOT_SMD:SOT-23" H 7050 5350 50  0001 C CIN
F 3 "" H 7050 5550 50  0001 C CNN
	1    7050 5550
	1    0    0    1   
$EndComp
$Comp
L Device:C C36
U 1 1
P 5650 3450
F 0 "C36" H 5765 3496 50  0000 L CNN
F 1 "10u" H 5765 3405 50  0000 L CNN
F 2 "Capacitor_SMD:C_0805_2012Metric_Pad1.18x1.45mm_HandSolder" H 5688 3300 50  0001 C CNN
F 3 "~" H 5650 3450 50  0001 C CNN
	1    5650 3450
	1    0    0    -1  
$EndComp
$Comp
L power:GNDREF #PWR0155
U 1 1
P 5650 3600
F 0 "#PWR0155" H 5650 3350 50  0001 C CNN
F 1 "GNDREF" H 5655 3427 50  0001 C CNN
F 2 "" H 5650 3600 50  0001 C CNN
F 3 "" H 5650 3600 50  0001 C CNN
	1    5650 3600
	1    0    0    -1  
$EndComp
Connection ~ 5650 3300
Wire Wire Line
	5650 3300 6350 3300
$Comp
L Device:C C37
U 1 1
P 5650 4450
F 0 "C37" H 5765 4496 50  0000 L CNN
F 1 "10u" H 5765 4405 50  0000 L CNN
F 2 "Capacitor_SMD:C_0805_2012Metric_Pad1.18x1.45mm_HandSolder" H 5688 4300 50  0001 C CNN
F 3 "~" H 5650 4450 50  0001 C CNN
	1    5650 4450
	1    0    0    -1  
$EndComp
$Comp
L power:GNDREF #PWR0156
U 1 1
P 5650 4600
F 0 "#PWR0156" H 5650 4350 50  0001 C CNN
F 1 "GNDREF" H 5655 4427 50  0001 C CNN
F 2 "" H 5650 4600 50  0001 C CNN
F 3 "" H 5650 4600 50  0001 C CNN
	1    5650 4600
	1    0    0    -1  
$EndComp
Connection ~ 5650 4300
Wire Wire Line
	5650 4300 6350 4300
Connection ~ 6500 5550
Wire Wire Line
	6500 5550 6750 5550
Wire Wire Line
	5700 5550 6500 5550
Wire Wire Line
	6650 1550 6650 1350
Wire Wire Line
	6250 1550 6650 1550
$Comp
L Maarten_Kicad5:MIC29302 U32
U 1 1
P 7050 1250
F 0 "U32" H 7050 1492 50  0000 C CNN
F 1 "MIC29302" H 7050 1401 50  0000 C CNN
F 2 "Package_TO_SOT_SMD:TO-263-5_TabPin6" H 7050 1150 50  0001 C CNN
F 3 "" H 7050 1150 50  0001 C CNN
	1    7050 1250
	1    0    0    -1  
$EndComp
Wire Wire Line
	7450 1350 7450 1550
Wire Wire Line
	7450 1550 7600 1550
Connection ~ 7600 1550
$Comp
L Maarten_Kicad5:MIC29302 U33
U 1 1
P 7050 2400
F 0 "U33" H 7050 2642 50  0000 C CNN
F 1 "MIC29302" H 7050 2551 50  0000 C CNN
F 2 "Package_TO_SOT_SMD:TO-263-5_TabPin6" H 7050 2300 50  0001 C CNN
F 3 "" H 7050 2300 50  0001 C CNN
	1    7050 2400
	1    0    0    -1  
$EndComp
Connection ~ 6650 2400
$Comp
L Connector:Conn_01x02_Male J33
U 1 1
P 2550 3150
F 0 "J33" H 2658 3331 50  0000 C CNN
F 1 "Bias-T" H 2658 3240 50  0000 C CNN
F 2 "my_library:KF301-2P" H 2550 3150 50  0001 C CNN
F 3 "~" H 2550 3150 50  0001 C CNN
	1    2550 3150
	1    0    0    -1  
$EndComp
Wire Wire Line
	3200 3150 3050 3150
Connection ~ 3050 3150
$Comp
L power:GNDREF #PWR0164
U 1 1
P 2750 3250
F 0 "#PWR0164" H 2750 3000 50  0001 C CNN
F 1 "GNDREF" H 2755 3077 50  0001 C CNN
F 2 "" H 2750 3250 50  0001 C CNN
F 3 "" H 2750 3250 50  0001 C CNN
	1    2750 3250
	1    0    0    -1  
$EndComp
$Comp
L Maarten_Kicad5:FMG1 Q32
U 1 1
P 6200 1750
AR Path="/624F1862" Ref="Q32"  Part="1" 
AR Path="/608FAFCE/624F1862" Ref="Q32"  Part="1" 
F 0 "Q32" H 6340 1796 50  0000 L CNN
F 1 "FMG1AT148" H 6340 1705 50  0000 L CNN
F 2 "my_library:SOT-25_HandSoldering" H 6200 1750 50  0001 C CNN
F 3 "" H 6200 1750 50  0001 C CNN
	1    6200 1750
	1    0    0    -1  
$EndComp
$Comp
L Maarten_Kicad5:FMG1 Q32
U 2 1
P 5000 1750
AR Path="/624F29EB" Ref="Q32"  Part="2" 
AR Path="/608FAFCE/624F29EB" Ref="Q32"  Part="2" 
F 0 "Q32" H 5141 1796 50  0000 L CNN
F 1 "FMG1AT148" H 5141 1705 50  0000 L CNN
F 2 "my_library:SOT-25_HandSoldering" H 5000 1750 50  0001 C CNN
F 3 "" H 5000 1750 50  0001 C CNN
	2    5000 1750
	1    0    0    -1  
$EndComp
$Comp
L Maarten_Kicad5:FMG1 Q31
U 1 1
P 3550 4000
AR Path="/62500A82" Ref="Q31"  Part="1" 
AR Path="/608FAFCE/62500A82" Ref="Q31"  Part="1" 
F 0 "Q31" H 3691 4046 50  0000 L CNN
F 1 "FMG1AT148" H 3691 3955 50  0000 L CNN
F 2 "my_library:SOT-25_HandSoldering" H 3550 4000 50  0001 C CNN
F 3 "" H 3550 4000 50  0001 C CNN
	1    3550 4000
	1    0    0    -1  
$EndComp
$Comp
L Maarten_Kicad5:FMG1 Q31
U 2 1
P 6300 4800
AR Path="/62505260" Ref="Q31"  Part="2" 
AR Path="/608FAFCE/62505260" Ref="Q31"  Part="2" 
F 0 "Q31" H 6441 4846 50  0000 L CNN
F 1 "FMG1AT148" H 6441 4755 50  0000 L CNN
F 2 "my_library:SOT-25_HandSoldering" H 6300 4800 50  0001 C CNN
F 3 "" H 6300 4800 50  0001 C CNN
	2    6300 4800
	1    0    0    -1  
$EndComp
Connection ~ 6350 4600
$EndSCHEMATC
